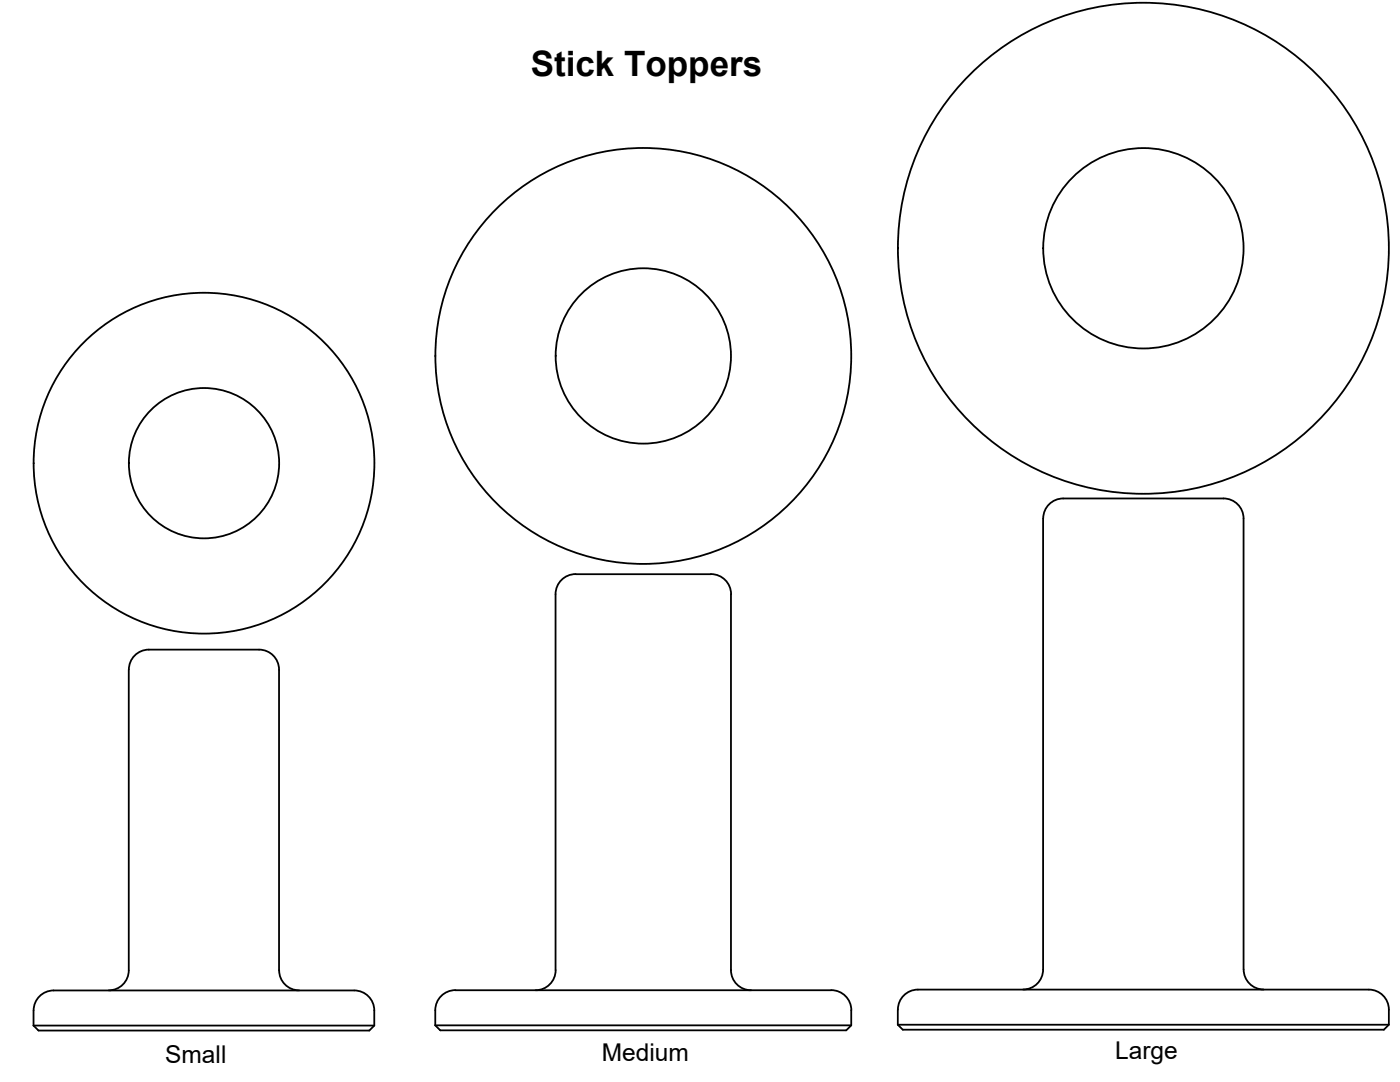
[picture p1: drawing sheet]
<svg xmlns="http://www.w3.org/2000/svg" width="279mm" height="216mm" viewBox="0 0 279 216" stroke-linecap="round" stroke-linejoin="round" font-family="sans-serif">
<!-- layer: Visible -->
<g fill="none" stroke="#000" stroke-width=".36">
<path d="M110.9 118.6v75M114.9 114.6h25.9a5.5 5.5 0 0 1 3.9 1.1 4 4 0 0 1 1.2 2.9M114.9 114.6a4 4 0 0 0-4 4M145.9 118.6v75a4 4 0 0 0 4 4M208.2 103.5v90M248.2 103.5v90M248.2 103.5a4.2 4.2 0 0 0-5-4h-30a4.3 4.3 0 0 0-5 4M7.9 198.8a5.2 5.2 0 0 1 3.8-1.2h58a4.3 4.3 0 0 1 5 4v3l-1 1h-66l-1-1v-3a4 4 0 0 1 1.2-2.8zM55.7 193.6v-60a4.2 4.2 0 0 0-5-4h-20a4.3 4.3 0 0 0-5 4v60a4 4 0 0 1-4 4M55.7 193.6a4 4 0 0 0 4 4M88 198.7a5.4 5.4 0 0 1 3.9-1.1h72.9a4.3 4.3 0 0 1 5.1 4v3l-1 1h-81l-1-1v-3a4 4 0 0 1 1.1-2.9zM110.9 193.6a4 4 0 0 1-4 4"/>
<path d="M183.2 197.5h88.9a5.4 5.4 0 0 1 3.9 1.1 4 4 0 0 1 1.2 2.9v3l-1 1h-96l-1-1M183.2 197.5a4 4 0 0 0-4 4M208.2 193.5a4 4 0 0 1-4 3.9M248.2 193.5a4 4 0 0 0 4 3.9M6.7 204.6h68M86.9 204.6h83M179.2 204.5h98M179.2 201.5v3"/>
<circle cx="228.2" cy="49.5" r="20"/>
<circle cx="228.2" cy="49.5" r="49"/>
<circle cx="128.4" cy="71" r="17.5"/>
<circle cx="128.4" cy="71" r="41.5"/>
<circle cx="40.7" cy="92.4" r="15"/>
<circle cx="40.7" cy="92.4" r="34"/>
</g>
<text font-size="7" x="105.9" y="15.3">Stick Toppers</text>
<g font-size="4.9">
<text x="33" y="212.1">Small</text>
<text x="120.1" y="211.6">Medium</text>
<text x="222.6" y="211.3">Large</text>
</g>
</svg>
